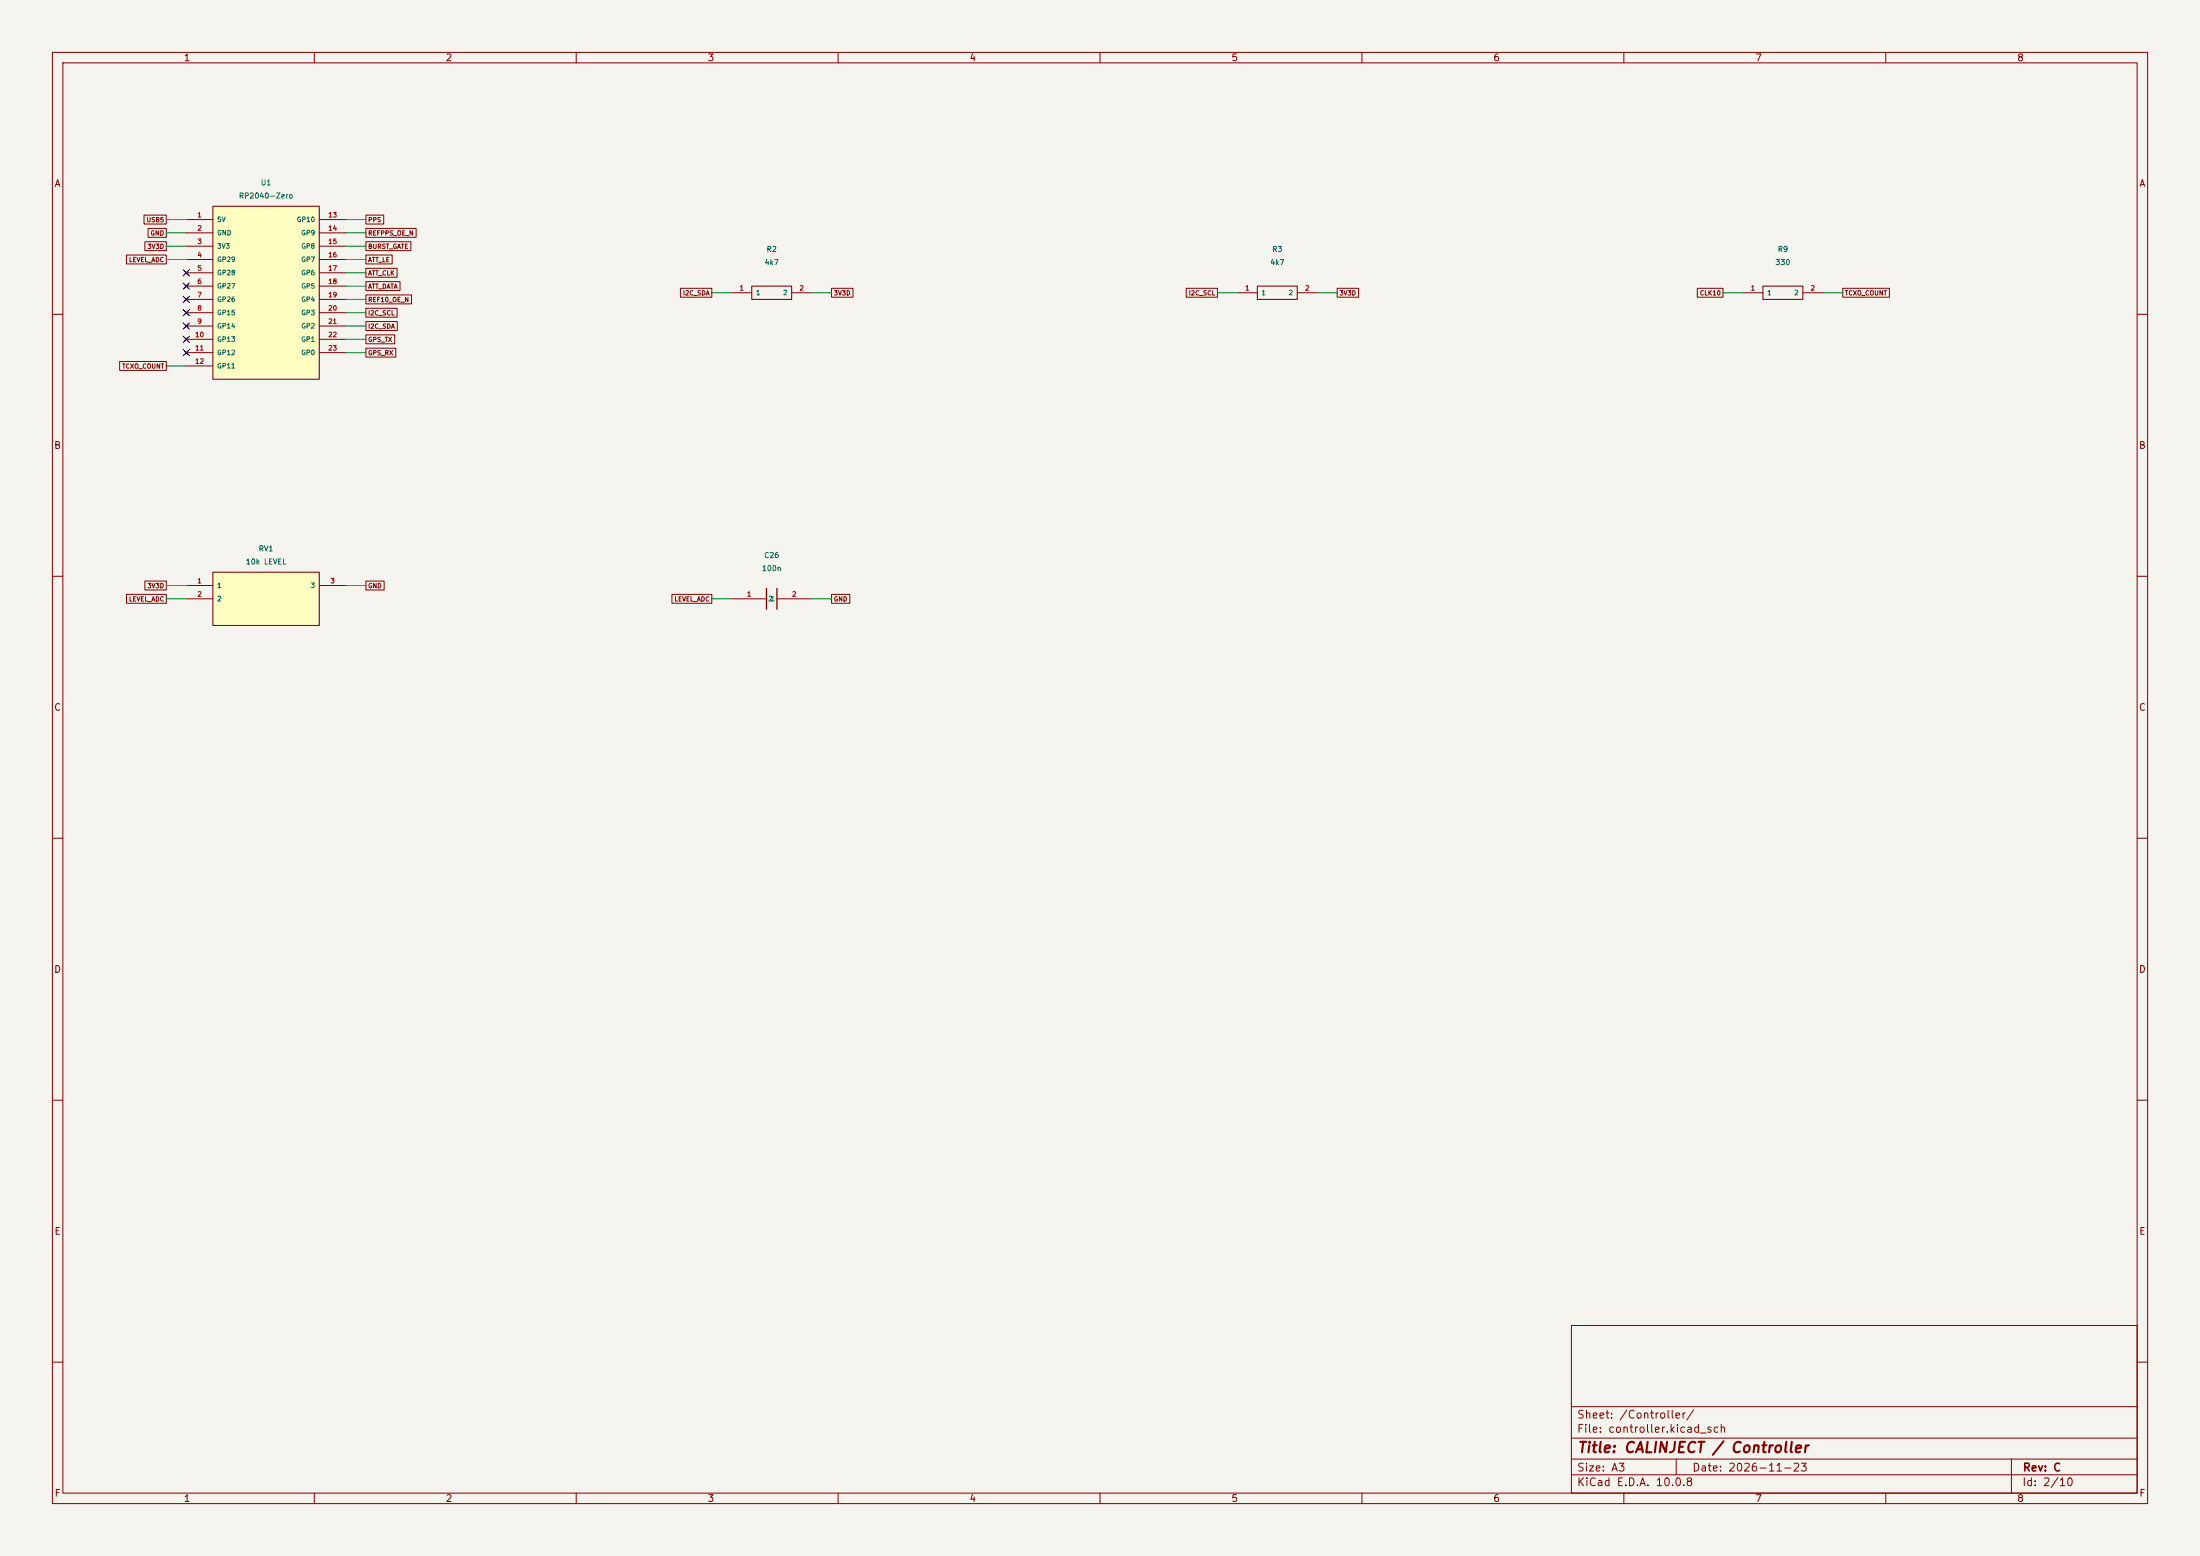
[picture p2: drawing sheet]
(kicad_sch (version 20250114) (generator "eeschema") (paper "A3") (title_block (title "CALINJECT / Controller") (date "2026-11-23") (rev "C"))
(lib_symbols (symbol "Calinject:U1" (pin_names (offset 0.7)) (in_bom yes) (on_board yes)
(property "Reference" "U" (at 0 19.05 0) (effects (font (size 1.0 1.0))))
(property "Value" "RP2040-Zero" (at 0 21.590000000000003 0) (effects (font (size 1.0 1.0))))
(symbol "U1_0_1" (rectangle (start -10.16 -16.51) (end 10.16 16.51) (stroke (width 0.2) (type default)) (fill (type background))))
(symbol "U1_1_1"
(pin power_out line (at -15.24 13.970000000000002 0) (length 5.08) (name "5V" (effects (font (size .9 .9)))) (number "1" (effects (font (size .9 .9)))))
(pin power_in line (at -15.24 11.430000000000003 0) (length 5.08) (name "GND" (effects (font (size .9 .9)))) (number "2" (effects (font (size .9 .9)))))
(pin power_out line (at -15.24 8.890000000000002 0) (length 5.08) (name "3V3" (effects (font (size .9 .9)))) (number "3" (effects (font (size .9 .9)))))
(pin bidirectional line (at -15.24 6.350000000000002 0) (length 5.08) (name "GP29" (effects (font (size .9 .9)))) (number "4" (effects (font (size .9 .9)))))
(pin no_connect line (at -15.24 3.8100000000000023 0) (length 5.08) (name "GP28" (effects (font (size .9 .9)))) (number "5" (effects (font (size .9 .9)))))
(pin no_connect line (at -15.24 1.2700000000000031 0) (length 5.08) (name "GP27" (effects (font (size .9 .9)))) (number "6" (effects (font (size .9 .9)))))
(pin no_connect line (at -15.24 -1.2699999999999978 0) (length 5.08) (name "GP26" (effects (font (size .9 .9)))) (number "7" (effects (font (size .9 .9)))))
(pin no_connect line (at -15.24 -3.8099999999999987 0) (length 5.08) (name "GP15" (effects (font (size .9 .9)))) (number "8" (effects (font (size .9 .9)))))
(pin no_connect line (at -15.24 -6.349999999999998 0) (length 5.08) (name "GP14" (effects (font (size .9 .9)))) (number "9" (effects (font (size .9 .9)))))
(pin no_connect line (at -15.24 -8.889999999999997 0) (length 5.08) (name "GP13" (effects (font (size .9 .9)))) (number "10" (effects (font (size .9 .9)))))
(pin no_connect line (at -15.24 -11.429999999999996 0) (length 5.08) (name "GP12" (effects (font (size .9 .9)))) (number "11" (effects (font (size .9 .9)))))
(pin bidirectional line (at -15.24 -13.969999999999999 0) (length 5.08) (name "GP11" (effects (font (size .9 .9)))) (number "12" (effects (font (size .9 .9)))))
(pin bidirectional line (at 15.24 13.970000000000002 180) (length 5.08) (name "GP10" (effects (font (size .9 .9)))) (number "13" (effects (font (size .9 .9)))))
(pin bidirectional line (at 15.24 11.430000000000003 180) (length 5.08) (name "GP9" (effects (font (size .9 .9)))) (number "14" (effects (font (size .9 .9)))))
(pin bidirectional line (at 15.24 8.890000000000002 180) (length 5.08) (name "GP8" (effects (font (size .9 .9)))) (number "15" (effects (font (size .9 .9)))))
(pin bidirectional line (at 15.24 6.350000000000002 180) (length 5.08) (name "GP7" (effects (font (size .9 .9)))) (number "16" (effects (font (size .9 .9)))))
(pin bidirectional line (at 15.24 3.8100000000000023 180) (length 5.08) (name "GP6" (effects (font (size .9 .9)))) (number "17" (effects (font (size .9 .9)))))
(pin bidirectional line (at 15.24 1.2700000000000031 180) (length 5.08) (name "GP5" (effects (font (size .9 .9)))) (number "18" (effects (font (size .9 .9)))))
(pin bidirectional line (at 15.24 -1.2699999999999978 180) (length 5.08) (name "GP4" (effects (font (size .9 .9)))) (number "19" (effects (font (size .9 .9)))))
(pin bidirectional line (at 15.24 -3.8099999999999987 180) (length 5.08) (name "GP3" (effects (font (size .9 .9)))) (number "20" (effects (font (size .9 .9)))))
(pin bidirectional line (at 15.24 -6.349999999999998 180) (length 5.08) (name "GP2" (effects (font (size .9 .9)))) (number "21" (effects (font (size .9 .9)))))
(pin bidirectional line (at 15.24 -8.889999999999997 180) (length 5.08) (name "GP1" (effects (font (size .9 .9)))) (number "22" (effects (font (size .9 .9)))))
(pin bidirectional line (at 15.24 -11.429999999999996 180) (length 5.08) (name "GP0" (effects (font (size .9 .9)))) (number "23" (effects (font (size .9 .9)))))))
(symbol "Calinject:R2" (pin_names (offset 0.7)) (in_bom yes) (on_board yes)
(property "Reference" "R" (at 0 6.35 0) (effects (font (size 1.0 1.0))))
(property "Value" "4k7" (at 0 8.89 0) (effects (font (size 1.0 1.0))))
(symbol "R2_0_1" (rectangle (start -3.81 -1.27) (end 3.81 1.27) (stroke (width 0.2) (type default)) (fill (type none))))
(symbol "R2_1_1"
(pin passive line (at -7.62 0 0) (length 3.81) (name "1" (effects (font (size .9 .9)))) (number "1" (effects (font (size .9 .9)))))
(pin passive line (at 7.62 0 180) (length 3.81) (name "2" (effects (font (size .9 .9)))) (number "2" (effects (font (size .9 .9)))))))
(symbol "Calinject:R3" (pin_names (offset 0.7)) (in_bom yes) (on_board yes)
(property "Reference" "R" (at 0 6.35 0) (effects (font (size 1.0 1.0))))
(property "Value" "4k7" (at 0 8.89 0) (effects (font (size 1.0 1.0))))
(symbol "R3_0_1" (rectangle (start -3.81 -1.27) (end 3.81 1.27) (stroke (width 0.2) (type default)) (fill (type none))))
(symbol "R3_1_1"
(pin passive line (at -7.62 0 0) (length 3.81) (name "1" (effects (font (size .9 .9)))) (number "1" (effects (font (size .9 .9)))))
(pin passive line (at 7.62 0 180) (length 3.81) (name "2" (effects (font (size .9 .9)))) (number "2" (effects (font (size .9 .9)))))))
(symbol "Calinject:R9" (pin_names (offset 0.7)) (in_bom yes) (on_board yes)
(property "Reference" "R" (at 0 6.35 0) (effects (font (size 1.0 1.0))))
(property "Value" "330" (at 0 8.89 0) (effects (font (size 1.0 1.0))))
(symbol "R9_0_1" (rectangle (start -3.81 -1.27) (end 3.81 1.27) (stroke (width 0.2) (type default)) (fill (type none))))
(symbol "R9_1_1"
(pin passive line (at -7.62 0 0) (length 3.81) (name "1" (effects (font (size .9 .9)))) (number "1" (effects (font (size .9 .9)))))
(pin passive line (at 7.62 0 180) (length 3.81) (name "2" (effects (font (size .9 .9)))) (number "2" (effects (font (size .9 .9)))))))
(symbol "Calinject:RV1" (pin_names (offset 0.7)) (in_bom yes) (on_board yes)
(property "Reference" "R" (at 0 7.62 0) (effects (font (size 1.0 1.0))))
(property "Value" "10k LEVEL" (at 0 10.16 0) (effects (font (size 1.0 1.0))))
(symbol "RV1_0_1" (rectangle (start -10.16 -5.08) (end 10.16 5.08) (stroke (width 0.2) (type default)) (fill (type background))))
(symbol "RV1_1_1"
(pin passive line (at -15.24 2.54 0) (length 5.08) (name "1" (effects (font (size .9 .9)))) (number "1" (effects (font (size .9 .9)))))
(pin passive line (at -15.24 0.0 0) (length 5.08) (name "2" (effects (font (size .9 .9)))) (number "2" (effects (font (size .9 .9)))))
(pin passive line (at 15.24 2.54 180) (length 5.08) (name "3" (effects (font (size .9 .9)))) (number "3" (effects (font (size .9 .9)))))))
(symbol "Calinject:C26" (pin_names (offset 0.7)) (in_bom yes) (on_board yes)
(property "Reference" "C" (at 0 6.35 0) (effects (font (size 1.0 1.0))))
(property "Value" "100n" (at 0 8.89 0) (effects (font (size 1.0 1.0))))
(symbol "C26_0_1" (polyline (pts (xy -1 -2) (xy -1 2)) (stroke (width 0.25) (type default)) (fill (type none))) (polyline (pts (xy 1 -2) (xy 1 2)) (stroke (width 0.25) (type default)) (fill (type none))))
(symbol "C26_1_1"
(pin passive line (at -7.62 0 0) (length 6.62) (name "1" (effects (font (size .9 .9)))) (number "1" (effects (font (size .9 .9)))))
(pin passive line (at 7.62 0 180) (length 6.62) (name "2" (effects (font (size .9 .9)))) (number "2" (effects (font (size .9 .9))))))))
(symbol (lib_id "Calinject:U1") (at 50.8 55.88 0) (unit 1) (in_bom yes) (on_board yes) (dnp no)
(property "Reference" "U1" (at 50.8 34.870000000000005 0) (effects (font (size 1 1))))
(property "Value" "RP2040-Zero" (at 50.8 37.370000000000005 0) (effects (font (size 1 1))))
(property "Footprint" "Calinject:RP2040_Zero_U1" (at 50.8 74.39 0) (effects (font (size 1 1)) (hide yes)))
(pin "1")
(pin "2")
(pin "3")
(pin "4")
(pin "5")
(pin "6")
(pin "7")
(pin "8")
(pin "9")
(pin "10")
(pin "11")
(pin "12")
(pin "13")
(pin "14")
(pin "15")
(pin "16")
(pin "17")
(pin "18")
(pin "19")
(pin "20")
(pin "21")
(pin "22")
(pin "23"))
(wire (pts (xy 35.559999999999995 41.91) (xy 31.749999999999996 41.91)) (stroke (width 0) (type default)))
(global_label "USB5" (shape passive) (at 31.749999999999996 41.91 0) (effects (font (size .85 .85)) (justify right)))
(wire (pts (xy 35.559999999999995 44.45) (xy 31.749999999999996 44.45)) (stroke (width 0) (type default)))
(global_label "GND" (shape passive) (at 31.749999999999996 44.45 0) (effects (font (size .85 .85)) (justify right)))
(wire (pts (xy 35.559999999999995 46.99) (xy 31.749999999999996 46.99)) (stroke (width 0) (type default)))
(global_label "3V3D" (shape passive) (at 31.749999999999996 46.99 0) (effects (font (size .85 .85)) (justify right)))
(wire (pts (xy 35.559999999999995 49.53) (xy 31.749999999999996 49.53)) (stroke (width 0) (type default)))
(global_label "LEVEL_ADC" (shape passive) (at 31.749999999999996 49.53 0) (effects (font (size .85 .85)) (justify right)))
(no_connect (at 35.559999999999995 52.07))
(no_connect (at 35.559999999999995 54.61))
(no_connect (at 35.559999999999995 57.15))
(no_connect (at 35.559999999999995 59.69))
(no_connect (at 35.559999999999995 62.230000000000004))
(no_connect (at 35.559999999999995 64.77))
(no_connect (at 35.559999999999995 67.31))
(wire (pts (xy 35.559999999999995 69.85) (xy 31.749999999999996 69.85)) (stroke (width 0) (type default)))
(global_label "TCXO_COUNT" (shape passive) (at 31.749999999999996 69.85 0) (effects (font (size .85 .85)) (justify right)))
(wire (pts (xy 66.03999999999999 41.91) (xy 69.85 41.91)) (stroke (width 0) (type default)))
(global_label "PPS" (shape passive) (at 69.85 41.91 180) (effects (font (size .85 .85)) (justify left)))
(wire (pts (xy 66.03999999999999 44.45) (xy 69.85 44.45)) (stroke (width 0) (type default)))
(global_label "REFPPS_OE_N" (shape passive) (at 69.85 44.45 180) (effects (font (size .85 .85)) (justify left)))
(wire (pts (xy 66.03999999999999 46.99) (xy 69.85 46.99)) (stroke (width 0) (type default)))
(global_label "BURST_GATE" (shape passive) (at 69.85 46.99 180) (effects (font (size .85 .85)) (justify left)))
(wire (pts (xy 66.03999999999999 49.53) (xy 69.85 49.53)) (stroke (width 0) (type default)))
(global_label "ATT_LE" (shape passive) (at 69.85 49.53 180) (effects (font (size .85 .85)) (justify left)))
(wire (pts (xy 66.03999999999999 52.07) (xy 69.85 52.07)) (stroke (width 0) (type default)))
(global_label "ATT_CLK" (shape passive) (at 69.85 52.07 180) (effects (font (size .85 .85)) (justify left)))
(wire (pts (xy 66.03999999999999 54.61) (xy 69.85 54.61)) (stroke (width 0) (type default)))
(global_label "ATT_DATA" (shape passive) (at 69.85 54.61 180) (effects (font (size .85 .85)) (justify left)))
(wire (pts (xy 66.03999999999999 57.15) (xy 69.85 57.15)) (stroke (width 0) (type default)))
(global_label "REF10_OE_N" (shape passive) (at 69.85 57.15 180) (effects (font (size .85 .85)) (justify left)))
(wire (pts (xy 66.03999999999999 59.69) (xy 69.85 59.69)) (stroke (width 0) (type default)))
(global_label "I2C_SCL" (shape passive) (at 69.85 59.69 180) (effects (font (size .85 .85)) (justify left)))
(wire (pts (xy 66.03999999999999 62.230000000000004) (xy 69.85 62.230000000000004)) (stroke (width 0) (type default)))
(global_label "I2C_SDA" (shape passive) (at 69.85 62.230000000000004 180) (effects (font (size .85 .85)) (justify left)))
(wire (pts (xy 66.03999999999999 64.77) (xy 69.85 64.77)) (stroke (width 0) (type default)))
(global_label "GPS_TX" (shape passive) (at 69.85 64.77 180) (effects (font (size .85 .85)) (justify left)))
(wire (pts (xy 66.03999999999999 67.31) (xy 69.85 67.31)) (stroke (width 0) (type default)))
(global_label "GPS_RX" (shape passive) (at 69.85 67.31 180) (effects (font (size .85 .85)) (justify left)))
(symbol (lib_id "Calinject:R2") (at 147.32 55.88 0) (unit 1) (in_bom yes) (on_board yes) (dnp no)
(property "Reference" "R2" (at 147.32 47.57 0) (effects (font (size 1 1))))
(property "Value" "4k7" (at 147.32 50.07 0) (effects (font (size 1 1))))
(property "Footprint" "Calinject:R_0603_R2" (at 147.32 61.690000000000005 0) (effects (font (size 1 1)) (hide yes)))
(pin "1")
(pin "2"))
(wire (pts (xy 139.7 55.88) (xy 135.89 55.88)) (stroke (width 0) (type default)))
(global_label "I2C_SDA" (shape passive) (at 135.89 55.88 0) (effects (font (size .85 .85)) (justify right)))
(wire (pts (xy 154.94 55.88) (xy 158.75 55.88)) (stroke (width 0) (type default)))
(global_label "3V3D" (shape passive) (at 158.75 55.88 180) (effects (font (size .85 .85)) (justify left)))
(symbol (lib_id "Calinject:R3") (at 243.83999999999997 55.88 0) (unit 1) (in_bom yes) (on_board yes) (dnp no)
(property "Reference" "R3" (at 243.83999999999997 47.57 0) (effects (font (size 1 1))))
(property "Value" "4k7" (at 243.83999999999997 50.07 0) (effects (font (size 1 1))))
(property "Footprint" "Calinject:R_0603_R3" (at 243.83999999999997 61.690000000000005 0) (effects (font (size 1 1)) (hide yes)))
(pin "1")
(pin "2"))
(wire (pts (xy 236.21999999999997 55.88) (xy 232.40999999999997 55.88)) (stroke (width 0) (type default)))
(global_label "I2C_SCL" (shape passive) (at 232.40999999999997 55.88 0) (effects (font (size .85 .85)) (justify right)))
(wire (pts (xy 251.45999999999998 55.88) (xy 255.26999999999998 55.88)) (stroke (width 0) (type default)))
(global_label "3V3D" (shape passive) (at 255.26999999999998 55.88 180) (effects (font (size .85 .85)) (justify left)))
(symbol (lib_id "Calinject:R9") (at 340.36 55.88 0) (unit 1) (in_bom yes) (on_board yes) (dnp no)
(property "Reference" "R9" (at 340.36 47.57 0) (effects (font (size 1 1))))
(property "Value" "330" (at 340.36 50.07 0) (effects (font (size 1 1))))
(property "Footprint" "Calinject:R_0603_R9" (at 340.36 61.690000000000005 0) (effects (font (size 1 1)) (hide yes)))
(pin "1")
(pin "2"))
(wire (pts (xy 332.74 55.88) (xy 328.93 55.88)) (stroke (width 0) (type default)))
(global_label "CLK10" (shape passive) (at 328.93 55.88 0) (effects (font (size .85 .85)) (justify right)))
(wire (pts (xy 347.98 55.88) (xy 351.79 55.88)) (stroke (width 0) (type default)))
(global_label "TCXO_COUNT" (shape passive) (at 351.79 55.88 180) (effects (font (size .85 .85)) (justify left)))
(symbol (lib_id "Calinject:RV1") (at 50.8 114.30000000000001 0) (unit 1) (in_bom yes) (on_board yes) (dnp no)
(property "Reference" "RV1" (at 50.8 104.72000000000001 0) (effects (font (size 1 1))))
(property "Value" "10k LEVEL" (at 50.8 107.22000000000001 0) (effects (font (size 1 1))))
(property "Footprint" "Calinject:Bourns_3362P_RV1" (at 50.8 121.38000000000001 0) (effects (font (size 1 1)) (hide yes)))
(pin "1")
(pin "2")
(pin "3"))
(wire (pts (xy 35.559999999999995 111.76) (xy 31.749999999999996 111.76)) (stroke (width 0) (type default)))
(global_label "3V3D" (shape passive) (at 31.749999999999996 111.76 0) (effects (font (size .85 .85)) (justify right)))
(wire (pts (xy 35.559999999999995 114.30000000000001) (xy 31.749999999999996 114.30000000000001)) (stroke (width 0) (type default)))
(global_label "LEVEL_ADC" (shape passive) (at 31.749999999999996 114.30000000000001 0) (effects (font (size .85 .85)) (justify right)))
(wire (pts (xy 66.03999999999999 111.76) (xy 69.85 111.76)) (stroke (width 0) (type default)))
(global_label "GND" (shape passive) (at 69.85 111.76 180) (effects (font (size .85 .85)) (justify left)))
(symbol (lib_id "Calinject:C26") (at 147.32 114.30000000000001 0) (unit 1) (in_bom yes) (on_board yes) (dnp no)
(property "Reference" "C26" (at 147.32 105.99000000000001 0) (effects (font (size 1 1))))
(property "Value" "100n" (at 147.32 108.49000000000001 0) (effects (font (size 1 1))))
(property "Footprint" "Calinject:C_0603_C26" (at 147.32 120.11000000000001 0) (effects (font (size 1 1)) (hide yes)))
(pin "1")
(pin "2"))
(wire (pts (xy 139.7 114.30000000000001) (xy 135.89 114.30000000000001)) (stroke (width 0) (type default)))
(global_label "LEVEL_ADC" (shape passive) (at 135.89 114.30000000000001 0) (effects (font (size .85 .85)) (justify right)))
(wire (pts (xy 154.94 114.30000000000001) (xy 158.75 114.30000000000001)) (stroke (width 0) (type default)))
(global_label "GND" (shape passive) (at 158.75 114.30000000000001 180) (effects (font (size .85 .85)) (justify left))))
